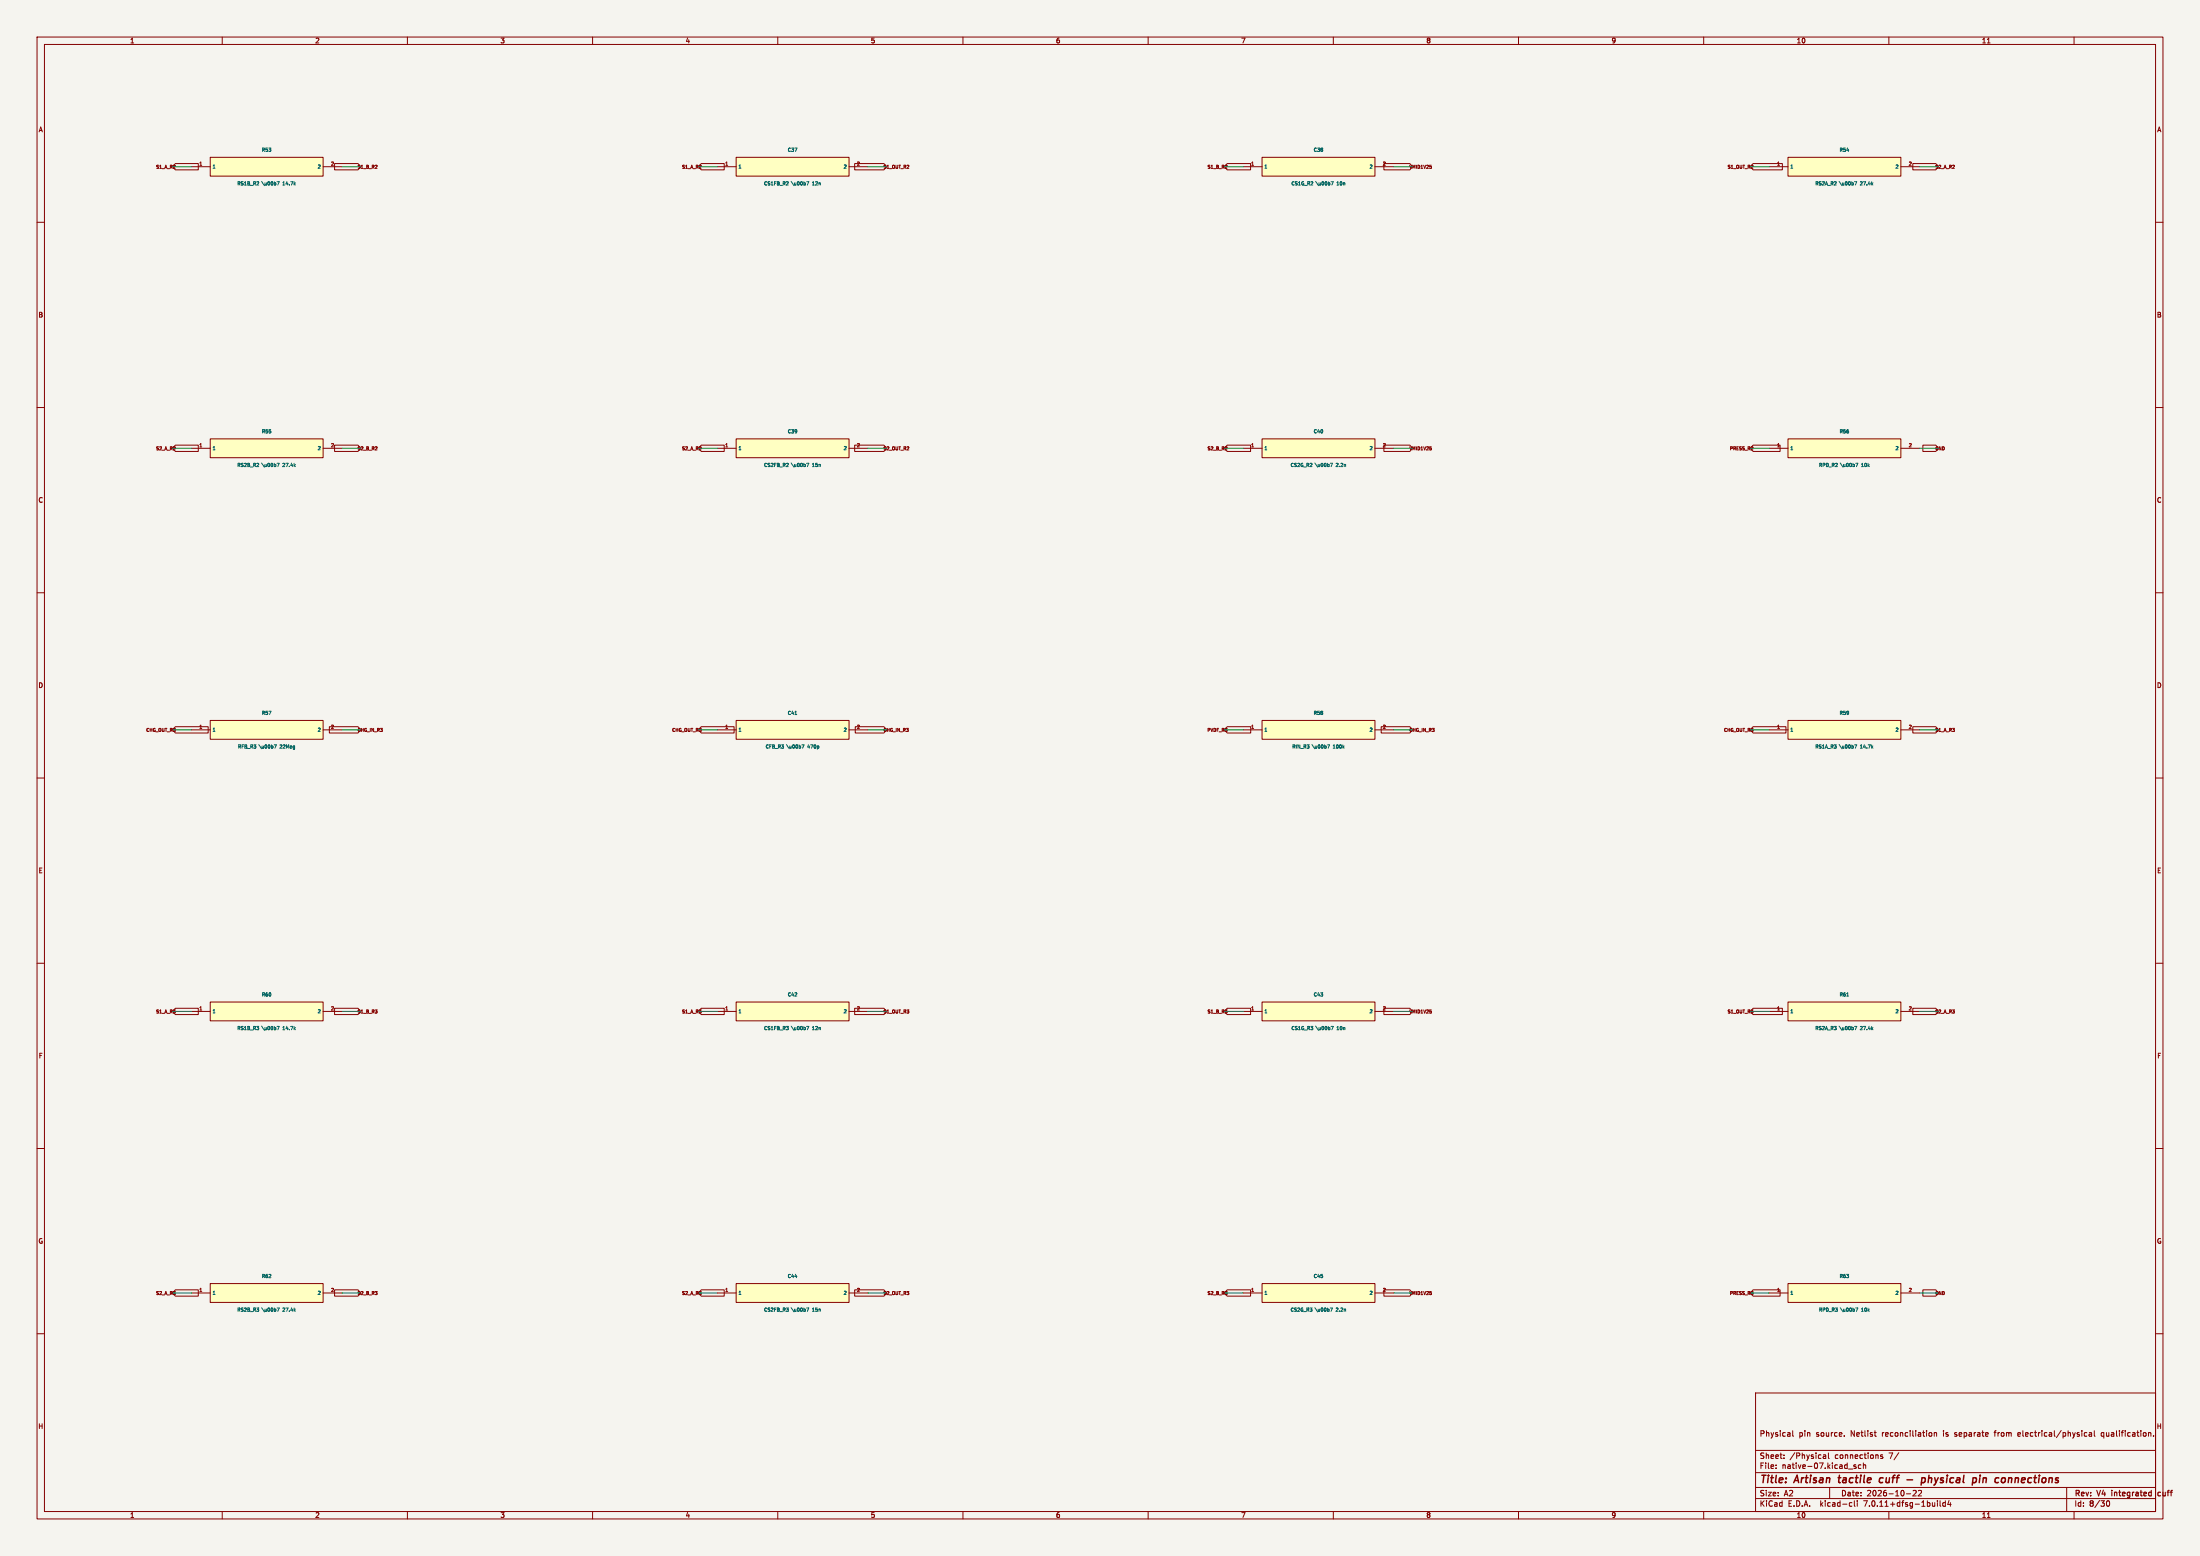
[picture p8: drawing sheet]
(kicad_sch (version 20230121) (generator eeschema) (paper "A2") (title_block (title "Artisan tactile cuff - physical pin connections") (date "2026-10-22") (rev "V4 integrated cuff") (comment 1 "Physical pin source. Netlist reconciliation is separate from electrical/physical qualification.")) (lib_symbols (symbol "Glove:P_RS1B_R2" (pin_names (offset .508)) (in_bom yes) (on_board yes) (property "Reference" "R53" (at 0 4.54 0) (effects (font (size 0.9 0.9)) )) (property "Value" "14.7k" (at 0 -4.54 0) (effects (font (size 0.9 0.9)) )) (symbol "P_RS1B_R2_0_1" (rectangle (start -15.24 2.54) (end 15.24 -2.54) (stroke (width .254) (type default)) (fill (type background)))) (symbol "P_RS1B_R2_1_1" (pin passive line (at -20.32 0.0 0) (length 5.08) (name "1" (effects (font (size 0.9 0.9)) )) (number "1" (effects (font (size 0.9 0.9)) ))) (pin passive line (at 20.32 0.0 180) (length 5.08) (name "2" (effects (font (size 0.9 0.9)) )) (number "2" (effects (font (size 0.9 0.9)) ))))) (symbol "Glove:P_CS1FB_R2" (pin_names (offset .508)) (in_bom yes) (on_board yes) (property "Reference" "C37" (at 0 4.54 0) (effects (font (size 0.9 0.9)) )) (property "Value" "12n" (at 0 -4.54 0) (effects (font (size 0.9 0.9)) )) (symbol "P_CS1FB_R2_0_1" (rectangle (start -15.24 2.54) (end 15.24 -2.54) (stroke (width .254) (type default)) (fill (type background)))) (symbol "P_CS1FB_R2_1_1" (pin passive line (at -20.32 0.0 0) (length 5.08) (name "1" (effects (font (size 0.9 0.9)) )) (number "1" (effects (font (size 0.9 0.9)) ))) (pin passive line (at 20.32 0.0 180) (length 5.08) (name "2" (effects (font (size 0.9 0.9)) )) (number "2" (effects (font (size 0.9 0.9)) ))))) (symbol "Glove:P_CS1G_R2" (pin_names (offset .508)) (in_bom yes) (on_board yes) (property "Reference" "C38" (at 0 4.54 0) (effects (font (size 0.9 0.9)) )) (property "Value" "10n" (at 0 -4.54 0) (effects (font (size 0.9 0.9)) )) (symbol "P_CS1G_R2_0_1" (rectangle (start -15.24 2.54) (end 15.24 -2.54) (stroke (width .254) (type default)) (fill (type background)))) (symbol "P_CS1G_R2_1_1" (pin passive line (at -20.32 0.0 0) (length 5.08) (name "1" (effects (font (size 0.9 0.9)) )) (number "1" (effects (font (size 0.9 0.9)) ))) (pin passive line (at 20.32 0.0 180) (length 5.08) (name "2" (effects (font (size 0.9 0.9)) )) (number "2" (effects (font (size 0.9 0.9)) ))))) (symbol "Glove:P_RS2A_R2" (pin_names (offset .508)) (in_bom yes) (on_board yes) (property "Reference" "R54" (at 0 4.54 0) (effects (font (size 0.9 0.9)) )) (property "Value" "27.4k" (at 0 -4.54 0) (effects (font (size 0.9 0.9)) )) (symbol "P_RS2A_R2_0_1" (rectangle (start -15.24 2.54) (end 15.24 -2.54) (stroke (width .254) (type default)) (fill (type background)))) (symbol "P_RS2A_R2_1_1" (pin passive line (at -20.32 0.0 0) (length 5.08) (name "1" (effects (font (size 0.9 0.9)) )) (number "1" (effects (font (size 0.9 0.9)) ))) (pin passive line (at 20.32 0.0 180) (length 5.08) (name "2" (effects (font (size 0.9 0.9)) )) (number "2" (effects (font (size 0.9 0.9)) ))))) (symbol "Glove:P_RS2B_R2" (pin_names (offset .508)) (in_bom yes) (on_board yes) (property "Reference" "R55" (at 0 4.54 0) (effects (font (size 0.9 0.9)) )) (property "Value" "27.4k" (at 0 -4.54 0) (effects (font (size 0.9 0.9)) )) (symbol "P_RS2B_R2_0_1" (rectangle (start -15.24 2.54) (end 15.24 -2.54) (stroke (width .254) (type default)) (fill (type background)))) (symbol "P_RS2B_R2_1_1" (pin passive line (at -20.32 0.0 0) (length 5.08) (name "1" (effects (font (size 0.9 0.9)) )) (number "1" (effects (font (size 0.9 0.9)) ))) (pin passive line (at 20.32 0.0 180) (length 5.08) (name "2" (effects (font (size 0.9 0.9)) )) (number "2" (effects (font (size 0.9 0.9)) ))))) (symbol "Glove:P_CS2FB_R2" (pin_names (offset .508)) (in_bom yes) (on_board yes) (property "Reference" "C39" (at 0 4.54 0) (effects (font (size 0.9 0.9)) )) (property "Value" "15n" (at 0 -4.54 0) (effects (font (size 0.9 0.9)) )) (symbol "P_CS2FB_R2_0_1" (rectangle (start -15.24 2.54) (end 15.24 -2.54) (stroke (width .254) (type default)) (fill (type background)))) (symbol "P_CS2FB_R2_1_1" (pin passive line (at -20.32 0.0 0) (length 5.08) (name "1" (effects (font (size 0.9 0.9)) )) (number "1" (effects (font (size 0.9 0.9)) ))) (pin passive line (at 20.32 0.0 180) (length 5.08) (name "2" (effects (font (size 0.9 0.9)) )) (number "2" (effects (font (size 0.9 0.9)) ))))) (symbol "Glove:P_CS2G_R2" (pin_names (offset .508)) (in_bom yes) (on_board yes) (property "Reference" "C40" (at 0 4.54 0) (effects (font (size 0.9 0.9)) )) (property "Value" "2.2n" (at 0 -4.54 0) (effects (font (size 0.9 0.9)) )) (symbol "P_CS2G_R2_0_1" (rectangle (start -15.24 2.54) (end 15.24 -2.54) (stroke (width .254) (type default)) (fill (type background)))) (symbol "P_CS2G_R2_1_1" (pin passive line (at -20.32 0.0 0) (length 5.08) (name "1" (effects (font (size 0.9 0.9)) )) (number "1" (effects (font (size 0.9 0.9)) ))) (pin passive line (at 20.32 0.0 180) (length 5.08) (name "2" (effects (font (size 0.9 0.9)) )) (number "2" (effects (font (size 0.9 0.9)) ))))) (symbol "Glove:P_RPD_R2" (pin_names (offset .508)) (in_bom yes) (on_board yes) (property "Reference" "R56" (at 0 4.54 0) (effects (font (size 0.9 0.9)) )) (property "Value" "10k" (at 0 -4.54 0) (effects (font (size 0.9 0.9)) )) (symbol "P_RPD_R2_0_1" (rectangle (start -15.24 2.54) (end 15.24 -2.54) (stroke (width .254) (type default)) (fill (type background)))) (symbol "P_RPD_R2_1_1" (pin passive line (at -20.32 0.0 0) (length 5.08) (name "1" (effects (font (size 0.9 0.9)) )) (number "1" (effects (font (size 0.9 0.9)) ))) (pin passive line (at 20.32 0.0 180) (length 5.08) (name "2" (effects (font (size 0.9 0.9)) )) (number "2" (effects (font (size 0.9 0.9)) ))))) (symbol "Glove:P_RFB_R3" (pin_names (offset .508)) (in_bom yes) (on_board yes) (property "Reference" "R57" (at 0 4.54 0) (effects (font (size 0.9 0.9)) )) (property "Value" "22Meg" (at 0 -4.54 0) (effects (font (size 0.9 0.9)) )) (symbol "P_RFB_R3_0_1" (rectangle (start -15.24 2.54) (end 15.24 -2.54) (stroke (width .254) (type default)) (fill (type background)))) (symbol "P_RFB_R3_1_1" (pin passive line (at -20.32 0.0 0) (length 5.08) (name "1" (effects (font (size 0.9 0.9)) )) (number "1" (effects (font (size 0.9 0.9)) ))) (pin passive line (at 20.32 0.0 180) (length 5.08) (name "2" (effects (font (size 0.9 0.9)) )) (number "2" (effects (font (size 0.9 0.9)) ))))) (symbol "Glove:P_CFB_R3" (pin_names (offset .508)) (in_bom yes) (on_board yes) (property "Reference" "C41" (at 0 4.54 0) (effects (font (size 0.9 0.9)) )) (property "Value" "470p" (at 0 -4.54 0) (effects (font (size 0.9 0.9)) )) (symbol "P_CFB_R3_0_1" (rectangle (start -15.24 2.54) (end 15.24 -2.54) (stroke (width .254) (type default)) (fill (type background)))) (symbol "P_CFB_R3_1_1" (pin passive line (at -20.32 0.0 0) (length 5.08) (name "1" (effects (font (size 0.9 0.9)) )) (number "1" (effects (font (size 0.9 0.9)) ))) (pin passive line (at 20.32 0.0 180) (length 5.08) (name "2" (effects (font (size 0.9 0.9)) )) (number "2" (effects (font (size 0.9 0.9)) ))))) (symbol "Glove:P_RIN_R3" (pin_names (offset .508)) (in_bom yes) (on_board yes) (property "Reference" "R58" (at 0 4.54 0) (effects (font (size 0.9 0.9)) )) (property "Value" "100k" (at 0 -4.54 0) (effects (font (size 0.9 0.9)) )) (symbol "P_RIN_R3_0_1" (rectangle (start -15.24 2.54) (end 15.24 -2.54) (stroke (width .254) (type default)) (fill (type background)))) (symbol "P_RIN_R3_1_1" (pin passive line (at -20.32 0.0 0) (length 5.08) (name "1" (effects (font (size 0.9 0.9)) )) (number "1" (effects (font (size 0.9 0.9)) ))) (pin passive line (at 20.32 0.0 180) (length 5.08) (name "2" (effects (font (size 0.9 0.9)) )) (number "2" (effects (font (size 0.9 0.9)) ))))) (symbol "Glove:P_RS1A_R3" (pin_names (offset .508)) (in_bom yes) (on_board yes) (property "Reference" "R59" (at 0 4.54 0) (effects (font (size 0.9 0.9)) )) (property "Value" "14.7k" (at 0 -4.54 0) (effects (font (size 0.9 0.9)) )) (symbol "P_RS1A_R3_0_1" (rectangle (start -15.24 2.54) (end 15.24 -2.54) (stroke (width .254) (type default)) (fill (type background)))) (symbol "P_RS1A_R3_1_1" (pin passive line (at -20.32 0.0 0) (length 5.08) (name "1" (effects (font (size 0.9 0.9)) )) (number "1" (effects (font (size 0.9 0.9)) ))) (pin passive line (at 20.32 0.0 180) (length 5.08) (name "2" (effects (font (size 0.9 0.9)) )) (number "2" (effects (font (size 0.9 0.9)) ))))) (symbol "Glove:P_RS1B_R3" (pin_names (offset .508)) (in_bom yes) (on_board yes) (property "Reference" "R60" (at 0 4.54 0) (effects (font (size 0.9 0.9)) )) (property "Value" "14.7k" (at 0 -4.54 0) (effects (font (size 0.9 0.9)) )) (symbol "P_RS1B_R3_0_1" (rectangle (start -15.24 2.54) (end 15.24 -2.54) (stroke (width .254) (type default)) (fill (type background)))) (symbol "P_RS1B_R3_1_1" (pin passive line (at -20.32 0.0 0) (length 5.08) (name "1" (effects (font (size 0.9 0.9)) )) (number "1" (effects (font (size 0.9 0.9)) ))) (pin passive line (at 20.32 0.0 180) (length 5.08) (name "2" (effects (font (size 0.9 0.9)) )) (number "2" (effects (font (size 0.9 0.9)) ))))) (symbol "Glove:P_CS1FB_R3" (pin_names (offset .508)) (in_bom yes) (on_board yes) (property "Reference" "C42" (at 0 4.54 0) (effects (font (size 0.9 0.9)) )) (property "Value" "12n" (at 0 -4.54 0) (effects (font (size 0.9 0.9)) )) (symbol "P_CS1FB_R3_0_1" (rectangle (start -15.24 2.54) (end 15.24 -2.54) (stroke (width .254) (type default)) (fill (type background)))) (symbol "P_CS1FB_R3_1_1" (pin passive line (at -20.32 0.0 0) (length 5.08) (name "1" (effects (font (size 0.9 0.9)) )) (number "1" (effects (font (size 0.9 0.9)) ))) (pin passive line (at 20.32 0.0 180) (length 5.08) (name "2" (effects (font (size 0.9 0.9)) )) (number "2" (effects (font (size 0.9 0.9)) ))))) (symbol "Glove:P_CS1G_R3" (pin_names (offset .508)) (in_bom yes) (on_board yes) (property "Reference" "C43" (at 0 4.54 0) (effects (font (size 0.9 0.9)) )) (property "Value" "10n" (at 0 -4.54 0) (effects (font (size 0.9 0.9)) )) (symbol "P_CS1G_R3_0_1" (rectangle (start -15.24 2.54) (end 15.24 -2.54) (stroke (width .254) (type default)) (fill (type background)))) (symbol "P_CS1G_R3_1_1" (pin passive line (at -20.32 0.0 0) (length 5.08) (name "1" (effects (font (size 0.9 0.9)) )) (number "1" (effects (font (size 0.9 0.9)) ))) (pin passive line (at 20.32 0.0 180) (length 5.08) (name "2" (effects (font (size 0.9 0.9)) )) (number "2" (effects (font (size 0.9 0.9)) ))))) (symbol "Glove:P_RS2A_R3" (pin_names (offset .508)) (in_bom yes) (on_board yes) (property "Reference" "R61" (at 0 4.54 0) (effects (font (size 0.9 0.9)) )) (property "Value" "27.4k" (at 0 -4.54 0) (effects (font (size 0.9 0.9)) )) (symbol "P_RS2A_R3_0_1" (rectangle (start -15.24 2.54) (end 15.24 -2.54) (stroke (width .254) (type default)) (fill (type background)))) (symbol "P_RS2A_R3_1_1" (pin passive line (at -20.32 0.0 0) (length 5.08) (name "1" (effects (font (size 0.9 0.9)) )) (number "1" (effects (font (size 0.9 0.9)) ))) (pin passive line (at 20.32 0.0 180) (length 5.08) (name "2" (effects (font (size 0.9 0.9)) )) (number "2" (effects (font (size 0.9 0.9)) ))))) (symbol "Glove:P_RS2B_R3" (pin_names (offset .508)) (in_bom yes) (on_board yes) (property "Reference" "R62" (at 0 4.54 0) (effects (font (size 0.9 0.9)) )) (property "Value" "27.4k" (at 0 -4.54 0) (effects (font (size 0.9 0.9)) )) (symbol "P_RS2B_R3_0_1" (rectangle (start -15.24 2.54) (end 15.24 -2.54) (stroke (width .254) (type default)) (fill (type background)))) (symbol "P_RS2B_R3_1_1" (pin passive line (at -20.32 0.0 0) (length 5.08) (name "1" (effects (font (size 0.9 0.9)) )) (number "1" (effects (font (size 0.9 0.9)) ))) (pin passive line (at 20.32 0.0 180) (length 5.08) (name "2" (effects (font (size 0.9 0.9)) )) (number "2" (effects (font (size 0.9 0.9)) ))))) (symbol "Glove:P_CS2FB_R3" (pin_names (offset .508)) (in_bom yes) (on_board yes) (property "Reference" "C44" (at 0 4.54 0) (effects (font (size 0.9 0.9)) )) (property "Value" "15n" (at 0 -4.54 0) (effects (font (size 0.9 0.9)) )) (symbol "P_CS2FB_R3_0_1" (rectangle (start -15.24 2.54) (end 15.24 -2.54) (stroke (width .254) (type default)) (fill (type background)))) (symbol "P_CS2FB_R3_1_1" (pin passive line (at -20.32 0.0 0) (length 5.08) (name "1" (effects (font (size 0.9 0.9)) )) (number "1" (effects (font (size 0.9 0.9)) ))) (pin passive line (at 20.32 0.0 180) (length 5.08) (name "2" (effects (font (size 0.9 0.9)) )) (number "2" (effects (font (size 0.9 0.9)) ))))) (symbol "Glove:P_CS2G_R3" (pin_names (offset .508)) (in_bom yes) (on_board yes) (property "Reference" "C45" (at 0 4.54 0) (effects (font (size 0.9 0.9)) )) (property "Value" "2.2n" (at 0 -4.54 0) (effects (font (size 0.9 0.9)) )) (symbol "P_CS2G_R3_0_1" (rectangle (start -15.24 2.54) (end 15.24 -2.54) (stroke (width .254) (type default)) (fill (type background)))) (symbol "P_CS2G_R3_1_1" (pin passive line (at -20.32 0.0 0) (length 5.08) (name "1" (effects (font (size 0.9 0.9)) )) (number "1" (effects (font (size 0.9 0.9)) ))) (pin passive line (at 20.32 0.0 180) (length 5.08) (name "2" (effects (font (size 0.9 0.9)) )) (number "2" (effects (font (size 0.9 0.9)) ))))) (symbol "Glove:P_RPD_R3" (pin_names (offset .508)) (in_bom yes) (on_board yes) (property "Reference" "R63" (at 0 4.54 0) (effects (font (size 0.9 0.9)) )) (property "Value" "10k" (at 0 -4.54 0) (effects (font (size 0.9 0.9)) )) (symbol "P_RPD_R3_0_1" (rectangle (start -15.24 2.54) (end 15.24 -2.54) (stroke (width .254) (type default)) (fill (type background)))) (symbol "P_RPD_R3_1_1" (pin passive line (at -20.32 0.0 0) (length 5.08) (name "1" (effects (font (size 0.9 0.9)) )) (number "1" (effects (font (size 0.9 0.9)) ))) (pin passive line (at 20.32 0.0 180) (length 5.08) (name "2" (effects (font (size 0.9 0.9)) )) (number "2" (effects (font (size 0.9 0.9)) )))))) (symbol (lib_id "Glove:P_RS1B_R2") (at 72 45 0) (unit 1) (in_bom yes) (on_board yes) (dnp no) (property "Reference" "R53" (at 72 40.46 0) (effects (font (size 0.9 0.9)) )) (property "Value" "RS1B_R2 \u00b7 14.7k" (at 72 49.54 0) (effects (font (size 0.9 0.9)) )) (property "Footprint" "Glove:R_0603_1608Metric" (at 72 45 0) (effects (font (size 0.9 0.9)) hide)) (property "Datasheet" "" (at 72 45 0) (effects (font (size 0.9 0.9)) hide)) (pin "1") (pin "2")) (wire (pts (xy 51.68 45.0) (xy 46.6 45.0)) (stroke (width 0) (type default))) (global_label "S1_A_R2" (shape input) (at 46.6 45.0 0) (effects (font (size 0.85 0.85)) (justify right))) (wire (pts (xy 92.32 45.0) (xy 97.39999999999999 45.0)) (stroke (width 0) (type default))) (global_label "S1_B_R2" (shape input) (at 97.39999999999999 45.0 180) (effects (font (size 0.85 0.85)) (justify left))) (symbol (lib_id "Glove:P_CS1FB_R2") (at 214 45 0) (unit 1) (in_bom yes) (on_board yes) (dnp no) (property "Reference" "C37" (at 214 40.46 0) (effects (font (size 0.9 0.9)) )) (property "Value" "CS1FB_R2 \u00b7 12n" (at 214 49.54 0) (effects (font (size 0.9 0.9)) )) (property "Footprint" "Glove:C_0603_1608Metric" (at 214 45 0) (effects (font (size 0.9 0.9)) hide)) (property "Datasheet" "" (at 214 45 0) (effects (font (size 0.9 0.9)) hide)) (pin "1") (pin "2")) (wire (pts (xy 193.68 45.0) (xy 188.6 45.0)) (stroke (width 0) (type default))) (global_label "S1_A_R2" (shape input) (at 188.6 45.0 0) (effects (font (size 0.85 0.85)) (justify right))) (wire (pts (xy 234.32 45.0) (xy 239.4 45.0)) (stroke (width 0) (type default))) (global_label "S1_OUT_R2" (shape input) (at 239.4 45.0 180) (effects (font (size 0.85 0.85)) (justify left))) (symbol (lib_id "Glove:P_CS1G_R2") (at 356 45 0) (unit 1) (in_bom yes) (on_board yes) (dnp no) (property "Reference" "C38" (at 356 40.46 0) (effects (font (size 0.9 0.9)) )) (property "Value" "CS1G_R2 \u00b7 10n" (at 356 49.54 0) (effects (font (size 0.9 0.9)) )) (property "Footprint" "Glove:C_0603_1608Metric" (at 356 45 0) (effects (font (size 0.9 0.9)) hide)) (property "Datasheet" "" (at 356 45 0) (effects (font (size 0.9 0.9)) hide)) (pin "1") (pin "2")) (wire (pts (xy 335.68 45.0) (xy 330.6 45.0)) (stroke (width 0) (type default))) (global_label "S1_B_R2" (shape input) (at 330.6 45.0 0) (effects (font (size 0.85 0.85)) (justify right))) (wire (pts (xy 376.32 45.0) (xy 381.4 45.0)) (stroke (width 0) (type default))) (global_label "VMID1V25" (shape input) (at 381.4 45.0 180) (effects (font (size 0.85 0.85)) (justify left))) (symbol (lib_id "Glove:P_RS2A_R2") (at 498 45 0) (unit 1) (in_bom yes) (on_board yes) (dnp no) (property "Reference" "R54" (at 498 40.46 0) (effects (font (size 0.9 0.9)) )) (property "Value" "RS2A_R2 \u00b7 27.4k" (at 498 49.54 0) (effects (font (size 0.9 0.9)) )) (property "Footprint" "Glove:R_0603_1608Metric" (at 498 45 0) (effects (font (size 0.9 0.9)) hide)) (property "Datasheet" "" (at 498 45 0) (effects (font (size 0.9 0.9)) hide)) (pin "1") (pin "2")) (wire (pts (xy 477.68 45.0) (xy 472.6 45.0)) (stroke (width 0) (type default))) (global_label "S1_OUT_R2" (shape input) (at 472.6 45.0 0) (effects (font (size 0.85 0.85)) (justify right))) (wire (pts (xy 518.32 45.0) (xy 523.4000000000001 45.0)) (stroke (width 0) (type default))) (global_label "S2_A_R2" (shape input) (at 523.4000000000001 45.0 180) (effects (font (size 0.85 0.85)) (justify left))) (symbol (lib_id "Glove:P_RS2B_R2") (at 72 121 0) (unit 1) (in_bom yes) (on_board yes) (dnp no) (property "Reference" "R55" (at 72 116.46 0) (effects (font (size 0.9 0.9)) )) (property "Value" "RS2B_R2 \u00b7 27.4k" (at 72 125.54 0) (effects (font (size 0.9 0.9)) )) (property "Footprint" "Glove:R_0603_1608Metric" (at 72 121 0) (effects (font (size 0.9 0.9)) hide)) (property "Datasheet" "" (at 72 121 0) (effects (font (size 0.9 0.9)) hide)) (pin "1") (pin "2")) (wire (pts (xy 51.68 121.0) (xy 46.6 121.0)) (stroke (width 0) (type default))) (global_label "S2_A_R2" (shape input) (at 46.6 121.0 0) (effects (font (size 0.85 0.85)) (justify right))) (wire (pts (xy 92.32 121.0) (xy 97.39999999999999 121.0)) (stroke (width 0) (type default))) (global_label "S2_B_R2" (shape input) (at 97.39999999999999 121.0 180) (effects (font (size 0.85 0.85)) (justify left))) (symbol (lib_id "Glove:P_CS2FB_R2") (at 214 121 0) (unit 1) (in_bom yes) (on_board yes) (dnp no) (property "Reference" "C39" (at 214 116.46 0) (effects (font (size 0.9 0.9)) )) (property "Value" "CS2FB_R2 \u00b7 15n" (at 214 125.54 0) (effects (font (size 0.9 0.9)) )) (property "Footprint" "Glove:C_0603_1608Metric" (at 214 121 0) (effects (font (size 0.9 0.9)) hide)) (property "Datasheet" "" (at 214 121 0) (effects (font (size 0.9 0.9)) hide)) (pin "1") (pin "2")) (wire (pts (xy 193.68 121.0) (xy 188.6 121.0)) (stroke (width 0) (type default))) (global_label "S2_A_R2" (shape input) (at 188.6 121.0 0) (effects (font (size 0.85 0.85)) (justify right))) (wire (pts (xy 234.32 121.0) (xy 239.4 121.0)) (stroke (width 0) (type default))) (global_label "S2_OUT_R2" (shape input) (at 239.4 121.0 180) (effects (font (size 0.85 0.85)) (justify left))) (symbol (lib_id "Glove:P_CS2G_R2") (at 356 121 0) (unit 1) (in_bom yes) (on_board yes) (dnp no) (property "Reference" "C40" (at 356 116.46 0) (effects (font (size 0.9 0.9)) )) (property "Value" "CS2G_R2 \u00b7 2.2n" (at 356 125.54 0) (effects (font (size 0.9 0.9)) )) (property "Footprint" "Glove:C_0603_1608Metric" (at 356 121 0) (effects (font (size 0.9 0.9)) hide)) (property "Datasheet" "" (at 356 121 0) (effects (font (size 0.9 0.9)) hide)) (pin "1") (pin "2")) (wire (pts (xy 335.68 121.0) (xy 330.6 121.0)) (stroke (width 0) (type default))) (global_label "S2_B_R2" (shape input) (at 330.6 121.0 0) (effects (font (size 0.85 0.85)) (justify right))) (wire (pts (xy 376.32 121.0) (xy 381.4 121.0)) (stroke (width 0) (type default))) (global_label "VMID1V25" (shape input) (at 381.4 121.0 180) (effects (font (size 0.85 0.85)) (justify left))) (symbol (lib_id "Glove:P_RPD_R2") (at 498 121 0) (unit 1) (in_bom yes) (on_board yes) (dnp no) (property "Reference" "R56" (at 498 116.46 0) (effects (font (size 0.9 0.9)) )) (property "Value" "RPD_R2 \u00b7 10k" (at 498 125.54 0) (effects (font (size 0.9 0.9)) )) (property "Footprint" "Glove:R_0603_1608Metric" (at 498 121 0) (effects (font (size 0.9 0.9)) hide)) (property "Datasheet" "" (at 498 121 0) (effects (font (size 0.9 0.9)) hide)) (pin "1") (pin "2")) (wire (pts (xy 477.68 121.0) (xy 472.6 121.0)) (stroke (width 0) (type default))) (global_label "PRESS_R2" (shape input) (at 472.6 121.0 0) (effects (font (size 0.85 0.85)) (justify right))) (wire (pts (xy 518.32 121.0) (xy 523.4000000000001 121.0)) (stroke (width 0) (type default))) (global_label "GND" (shape input) (at 523.4000000000001 121.0 180) (effects (font (size 0.85 0.85)) (justify left))) (symbol (lib_id "Glove:P_RFB_R3") (at 72 197 0) (unit 1) (in_bom yes) (on_board yes) (dnp no) (property "Reference" "R57" (at 72 192.46 0) (effects (font (size 0.9 0.9)) )) (property "Value" "RFB_R3 \u00b7 22Meg" (at 72 201.54 0) (effects (font (size 0.9 0.9)) )) (property "Footprint" "Glove:R_0805_2012Metric" (at 72 197 0) (effects (font (size 0.9 0.9)) hide)) (property "Datasheet" "" (at 72 197 0) (effects (font (size 0.9 0.9)) hide)) (pin "1") (pin "2")) (wire (pts (xy 51.68 197.0) (xy 46.6 197.0)) (stroke (width 0) (type default))) (global_label "CHG_OUT_R3" (shape input) (at 46.6 197.0 0) (effects (font (size 0.85 0.85)) (justify right))) (wire (pts (xy 92.32 197.0) (xy 97.39999999999999 197.0)) (stroke (width 0) (type default))) (global_label "CHG_IN_R3" (shape input) (at 97.39999999999999 197.0 180) (effects (font (size 0.85 0.85)) (justify left))) (symbol (lib_id "Glove:P_CFB_R3") (at 214 197 0) (unit 1) (in_bom yes) (on_board yes) (dnp no) (property "Reference" "C41" (at 214 192.46 0) (effects (font (size 0.9 0.9)) )) (property "Value" "CFB_R3 \u00b7 470p" (at 214 201.54 0) (effects (font (size 0.9 0.9)) )) (property "Footprint" "Glove:C_0603_1608Metric" (at 214 197 0) (effects (font (size 0.9 0.9)) hide)) (property "Datasheet" "" (at 214 197 0) (effects (font (size 0.9 0.9)) hide)) (pin "1") (pin "2")) (wire (pts (xy 193.68 197.0) (xy 188.6 197.0)) (stroke (width 0) (type default))) (global_label "CHG_OUT_R3" (shape input) (at 188.6 197.0 0) (effects (font (size 0.85 0.85)) (justify right))) (wire (pts (xy 234.32 197.0) (xy 239.4 197.0)) (stroke (width 0) (type default))) (global_label "CHG_IN_R3" (shape input) (at 239.4 197.0 180) (effects (font (size 0.85 0.85)) (justify left))) (symbol (lib_id "Glove:P_RIN_R3") (at 356 197 0) (unit 1) (in_bom yes) (on_board yes) (dnp no) (property "Reference" "R58" (at 356 192.46 0) (effects (font (size 0.9 0.9)) )) (property "Value" "RIN_R3 \u00b7 100k" (at 356 201.54 0) (effects (font (size 0.9 0.9)) )) (property "Footprint" "Glove:R_0603_1608Metric" (at 356 197 0) (effects (font (size 0.9 0.9)) hide)) (property "Datasheet" "" (at 356 197 0) (effects (font (size 0.9 0.9)) hide)) (pin "1") (pin "2")) (wire (pts (xy 335.68 197.0) (xy 330.6 197.0)) (stroke (width 0) (type default))) (global_label "PVDF_R3" (shape input) (at 330.6 197.0 0) (effects (font (size 0.85 0.85)) (justify right))) (wire (pts (xy 376.32 197.0) (xy 381.4 197.0)) (stroke (width 0) (type default))) (global_label "CHG_IN_R3" (shape input) (at 381.4 197.0 180) (effects (font (size 0.85 0.85)) (justify left))) (symbol (lib_id "Glove:P_RS1A_R3") (at 498 197 0) (unit 1) (in_bom yes) (on_board yes) (dnp no) (property "Reference" "R59" (at 498 192.46 0) (effects (font (size 0.9 0.9)) )) (property "Value" "RS1A_R3 \u00b7 14.7k" (at 498 201.54 0) (effects (font (size 0.9 0.9)) )) (property "Footprint" "Glove:R_0603_1608Metric" (at 498 197 0) (effects (font (size 0.9 0.9)) hide)) (property "Datasheet" "" (at 498 197 0) (effects (font (size 0.9 0.9)) hide)) (pin "1") (pin "2")) (wire (pts (xy 477.68 197.0) (xy 472.6 197.0)) (stroke (width 0) (type default))) (global_label "CHG_OUT_R3" (shape input) (at 472.6 197.0 0) (effects (font (size 0.85 0.85)) (justify right))) (wire (pts (xy 518.32 197.0) (xy 523.4000000000001 197.0)) (stroke (width 0) (type default))) (global_label "S1_A_R3" (shape input) (at 523.4000000000001 197.0 180) (effects (font (size 0.85 0.85)) (justify left))) (symbol (lib_id "Glove:P_RS1B_R3") (at 72 273 0) (unit 1) (in_bom yes) (on_board yes) (dnp no) (property "Reference" "R60" (at 72 268.46 0) (effects (font (size 0.9 0.9)) )) (property "Value" "RS1B_R3 \u00b7 14.7k" (at 72 277.54 0) (effects (font (size 0.9 0.9)) )) (property "Footprint" "Glove:R_0603_1608Metric" (at 72 273 0) (effects (font (size 0.9 0.9)) hide)) (property "Datasheet" "" (at 72 273 0) (effects (font (size 0.9 0.9)) hide)) (pin "1") (pin "2")) (wire (pts (xy 51.68 273.0) (xy 46.6 273.0)) (stroke (width 0) (type default))) (global_label "S1_A_R3" (shape input) (at 46.6 273.0 0) (effects (font (size 0.85 0.85)) (justify right))) (wire (pts (xy 92.32 273.0) (xy 97.39999999999999 273.0)) (stroke (width 0) (type default))) (global_label "S1_B_R3" (shape input) (at 97.39999999999999 273.0 180) (effects (font (size 0.85 0.85)) (justify left))) (symbol (lib_id "Glove:P_CS1FB_R3") (at 214 273 0) (unit 1) (in_bom yes) (on_board yes) (dnp no) (property "Reference" "C42" (at 214 268.46 0) (effects (font (size 0.9 0.9)) )) (property "Value" "CS1FB_R3 \u00b7 12n" (at 214 277.54 0) (effects (font (size 0.9 0.9)) )) (property "Footprint" "Glove:C_0603_1608Metric" (at 214 273 0) (effects (font (size 0.9 0.9)) hide)) (property "Datasheet" "" (at 214 273 0) (effects (font (size 0.9 0.9)) hide)) (pin "1") (pin "2")) (wire (pts (xy 193.68 273.0) (xy 188.6 273.0)) (stroke (width 0) (type default))) (global_label "S1_A_R3" (shape input) (at 188.6 273.0 0) (effects (font (size 0.85 0.85)) (justify right))) (wire (pts (xy 234.32 273.0) (xy 239.4 273.0)) (stroke (width 0) (type default))) (global_label "S1_OUT_R3" (shape input) (at 239.4 273.0 180) (effects (font (size 0.85 0.85)) (justify left))) (symbol (lib_id "Glove:P_CS1G_R3") (at 356 273 0) (unit 1) (in_bom yes) (on_board yes) (dnp no) (property "Reference" "C43" (at 356 268.46 0) (effects (font (size 0.9 0.9)) )) (property "Value" "CS1G_R3 \u00b7 10n" (at 356 277.54 0) (effects (font (size 0.9 0.9)) )) (property "Footprint" "Glove:C_0603_1608Metric" (at 356 273 0) (effects (font (size 0.9 0.9)) hide)) (property "Datasheet" "" (at 356 273 0) (effects (font (size 0.9 0.9)) hide)) (pin "1") (pin "2")) (wire (pts (xy 335.68 273.0) (xy 330.6 273.0)) (stroke (width 0) (type default))) (global_label "S1_B_R3" (shape input) (at 330.6 273.0 0) (effects (font (size 0.85 0.85)) (justify right))) (wire (pts (xy 376.32 273.0) (xy 381.4 273.0)) (stroke (width 0) (type default))) (global_label "VMID1V25" (shape input) (at 381.4 273.0 180) (effects (font (size 0.85 0.85)) (justify left))) (symbol (lib_id "Glove:P_RS2A_R3") (at 498 273 0) (unit 1) (in_bom yes) (on_board yes) (dnp no) (property "Reference" "R61" (at 498 268.46 0) (effects (font (size 0.9 0.9)) )) (property "Value" "RS2A_R3 \u00b7 27.4k" (at 498 277.54 0) (effects (font (size 0.9 0.9)) )) (property "Footprint" "Glove:R_0603_1608Metric" (at 498 273 0) (effects (font (size 0.9 0.9)) hide)) (property "Datasheet" "" (at 498 273 0) (effects (font (size 0.9 0.9)) hide)) (pin "1") (pin "2")) (wire (pts (xy 477.68 273.0) (xy 472.6 273.0)) (stroke (width 0) (type default))) (global_label "S1_OUT_R3" (shape input) (at 472.6 273.0 0) (effects (font (size 0.85 0.85)) (justify right))) (wire (pts (xy 518.32 273.0) (xy 523.4000000000001 273.0)) (stroke (width 0) (type default))) (global_label "S2_A_R3" (shape input) (at 523.4000000000001 273.0 180) (effects (font (size 0.85 0.85)) (justify left))) (symbol (lib_id "Glove:P_RS2B_R3") (at 72 349 0) (unit 1) (in_bom yes) (on_board yes) (dnp no) (property "Reference" "R62" (at 72 344.46 0) (effects (font (size 0.9 0.9)) )) (property "Value" "RS2B_R3 \u00b7 27.4k" (at 72 353.54 0) (effects (font (size 0.9 0.9)) )) (property "Footprint" "Glove:R_0603_1608Metric" (at 72 349 0) (effects (font (size 0.9 0.9)) hide)) (property "Datasheet" "" (at 72 349 0) (effects (font (size 0.9 0.9)) hide)) (pin "1") (pin "2")) (wire (pts (xy 51.68 349.0) (xy 46.6 349.0)) (stroke (width 0) (type default))) (global_label "S2_A_R3" (shape input) (at 46.6 349.0 0) (effects (font (size 0.85 0.85)) (justify right))) (wire (pts (xy 92.32 349.0) (xy 97.39999999999999 349.0)) (stroke (width 0) (type default))) (global_label "S2_B_R3" (shape input) (at 97.39999999999999 349.0 180) (effects (font (size 0.85 0.85)) (justify left))) (symbol (lib_id "Glove:P_CS2FB_R3") (at 214 349 0) (unit 1) (in_bom yes) (on_board yes) (dnp no) (property "Reference" "C44" (at 214 344.46 0) (effects (font (size 0.9 0.9)) )) (property "Value" "CS2FB_R3 \u00b7 15n" (at 214 353.54 0) (effects (font (size 0.9 0.9)) )) (property "Footprint" "Glove:C_0603_1608Metric" (at 214 349 0) (effects (font (size 0.9 0.9)) hide)) (property "Datasheet" "" (at 214 349 0) (effects (font (size 0.9 0.9)) hide)) (pin "1") (pin "2")) (wire (pts (xy 193.68 349.0) (xy 188.6 349.0)) (stroke (width 0) (type default))) (global_label "S2_A_R3" (shape input) (at 188.6 349.0 0) (effects (font (size 0.85 0.85)) (justify right))) (wire (pts (xy 234.32 349.0) (xy 239.4 349.0)) (stroke (width 0) (type default))) (global_label "S2_OUT_R3" (shape input) (at 239.4 349.0 180) (effects (font (size 0.85 0.85)) (justify left))) (symbol (lib_id "Glove:P_CS2G_R3") (at 356 349 0) (unit 1) (in_bom yes) (on_board yes) (dnp no) (property "Reference" "C45" (at 356 344.46 0) (effects (font (size 0.9 0.9)) )) (property "Value" "CS2G_R3 \u00b7 2.2n" (at 356 353.54 0) (effects (font (size 0.9 0.9)) )) (property "Footprint" "Glove:C_0603_1608Metric" (at 356 349 0) (effects (font (size 0.9 0.9)) hide)) (property "Datasheet" "" (at 356 349 0) (effects (font (size 0.9 0.9)) hide)) (pin "1") (pin "2")) (wire (pts (xy 335.68 349.0) (xy 330.6 349.0)) (stroke (width 0) (type default))) (global_label "S2_B_R3" (shape input) (at 330.6 349.0 0) (effects (font (size 0.85 0.85)) (justify right))) (wire (pts (xy 376.32 349.0) (xy 381.4 349.0)) (stroke (width 0) (type default))) (global_label "VMID1V25" (shape input) (at 381.4 349.0 180) (effects (font (size 0.85 0.85)) (justify left))) (symbol (lib_id "Glove:P_RPD_R3") (at 498 349 0) (unit 1) (in_bom yes) (on_board yes) (dnp no) (property "Reference" "R63" (at 498 344.46 0) (effects (font (size 0.9 0.9)) )) (property "Value" "RPD_R3 \u00b7 10k" (at 498 353.54 0) (effects (font (size 0.9 0.9)) )) (property "Footprint" "Glove:R_0603_1608Metric" (at 498 349 0) (effects (font (size 0.9 0.9)) hide)) (property "Datasheet" "" (at 498 349 0) (effects (font (size 0.9 0.9)) hide)) (pin "1") (pin "2")) (wire (pts (xy 477.68 349.0) (xy 472.6 349.0)) (stroke (width 0) (type default))) (global_label "PRESS_R3" (shape input) (at 472.6 349.0 0) (effects (font (size 0.85 0.85)) (justify right))) (wire (pts (xy 518.32 349.0) (xy 523.4000000000001 349.0)) (stroke (width 0) (type default))) (global_label "GND" (shape input) (at 523.4000000000001 349.0 180) (effects (font (size 0.85 0.85)) (justify left))))
